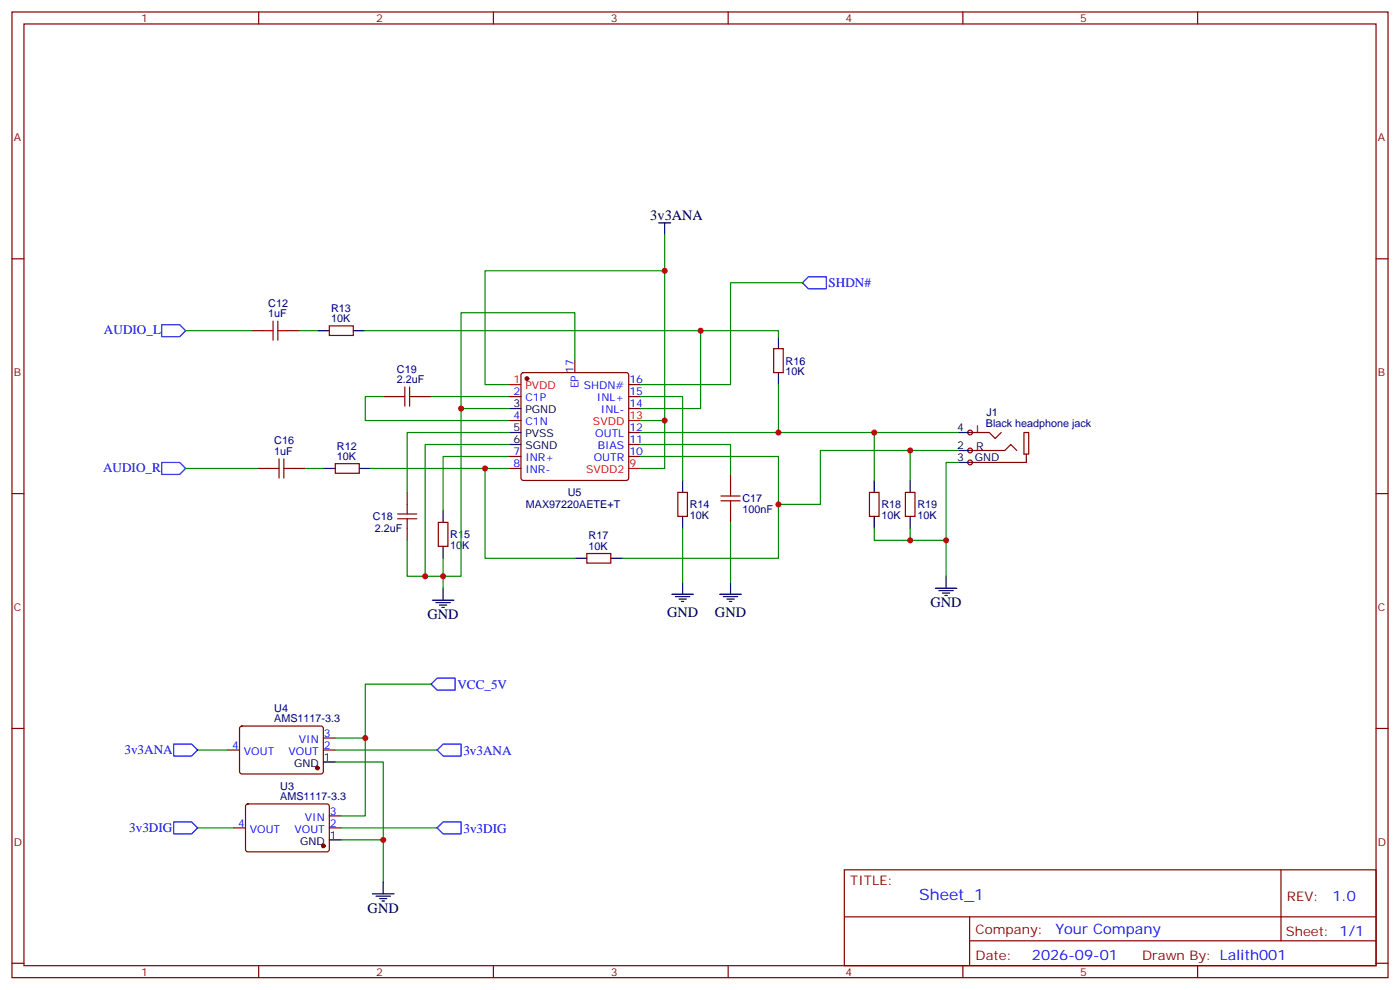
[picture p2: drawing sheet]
<svg xmlns="http://www.w3.org/2000/svg" width="412mm" height="292mm" viewBox="0 0 412 292" stroke-linecap="round" stroke-linejoin="round" font-family="sans-serif">
<g fill="none" stroke="#870000" stroke-width=".35">
<path d="M3.5 3.5h405.4v284.4h-405.4zM7.1 7.1h398.2v277.2h-398.2zM76.2 3.5v3.6M145.3 3.5v3.6M214.5 3.5v3.6M283.6 3.5v3.6M352.8 3.5v3.6M3.5 76.2h3.6M405.3 76.2h3.6M74.1 97.4h3.5M84.7 97.4h3.5M97 96h7.1v2.8h-7.1z"/>
<path d="M149.9 116.8h3.6M153.7 109.9l.5-.2h30.3l.5 .2 .2 .5v30.4l-.2 .5-.5 .2h-30.3l-.5-.3-.2-.4v-30.4zM169.3 106.2v3.5M185.2 116.8h3.5M185.2 113.2h3.5M227.9 102.7h2.8v7h-2.8zM75.8 137.9h3.6M86.4 137.9h3.6M98.8 136.5h7v2.8h-7zM149.9 123.8h3.6M149.9 134.4h3.6M149.9 137.9h3.6"/>
<path d="M185.2 134.4h3.5M185.2 130.9h3.5M185.2 127.4h3.5M185.2 120.3h3.5M3.5 145.3h3.6M129.1 153.8h2.8v7.1h-2.8zM199.7 145h2.8v7h-2.8zM405.3 145.3h3.6M172.9 163h7v2.8h-7zM3.5 214.5h3.6M405.3 214.5h3.6M248.7 256.1h156.6v28.2h-156.6z"/>
<path d="M377.3 256.1v20.9M248.7 270h156.5M285.6 277h119.6M285.6 270v14.1M3.5 283.6h3.6M76.2 284.3v3.6M145.3 284.3v3.6M214.5 284.3v3.6M283.6 284.3v3.6M352.8 284.3v3.6M405.3 283.6h3.6"/>
</g>
<circle cx="155.2" cy="111.5" r=".53" fill="#870000" stroke="#870000" stroke-width=".35"/>
<path d="M149.9 113.2h3.6M185.2 137.9h3.5M185.2 123.8h3.5" fill="none" stroke="#f00" stroke-width=".35"/>
<g fill="none" stroke="#000" stroke-width=".35">
<path d="M93.5 97.4h3.5M104.1 97.4h3.5M229.3 99.1v3.6M229.3 109.7v3.5M95.2 137.9h3.6M105.8 137.9h3.6M149.9 120.3h3.6M149.9 127.4h3.6M149.9 130.9h3.6M130.5 150.3v3.5M201.1 141.5v3.5M201.1 152v3.6"/>
<path d="M127.4 176.7h6.3M128.4 177.4h4.2M129.5 178.2h2.1M130.2 178.9h.7M130.5 160.9v3.5M130.5 173.2v3.5M169.3 164.4h3.6M179.9 164.4h3.5M197.9 175h6.4M199 175.7h4.2M200 176.4h2.1M200.7 177.1h.7"/>
<path d="M201.1 171.4v3.6"/>
</g>
<path d="M47.6 95.6h5.3l1.8 1.8-1.8 1.7h-5.3zM47.6 136.2h5.3l1.8 1.7-1.8 1.8h-5.3z" fill="none" stroke="#00f" stroke-width=".35"/>
<path d="M54.7 97.4h19.4M88.2 97.4h5.3M107.6 97.4h98.8v22.9h-17.7M206.4 97.4h22.9v1.7M229.3 113.2v14.2h-40.6M54.7 137.9h21.1M90 137.9h5.2M109.4 137.9h40.5M142.9 137.9v26.5h26.4M149.9 134.4h-19.4v15.9M188.7 134.4h40.6v30h-45.9M130.5 164.4v8.8" fill="none" stroke="#008700" stroke-width=".35"/>
<path d="M77.6 97.4h2.8M80.4 94.5v5.7M81.8 97.4h2.9M81.8 94.5v5.7M79.4 137.9h2.8M82.2 135.1v5.7M83.6 137.9h2.8M83.6 135.1v5.7" fill="none" stroke="#a10000" stroke-width=".35"/>
<g fill="#f0f0f0" stroke="#870000" stroke-width=".35">
<circle cx="285.8" cy="136.2" r=".71"/>
<circle cx="285.8" cy="132.6" r=".71"/>
<circle cx="285.8" cy="127.4" r=".71"/>
</g>
<g fill="none" stroke="#000" stroke-width=".35">
<path d="M194 65.6h3.6M195.8 65.6v3.5M282.2 127.4h3.6M282.2 132.6h3.6M282.2 136.2h3.6M257.5 141.5v3.5M257.5 152v3.6M268.1 141.5v3.5M268.1 152v3.6M212 175h6.4M213.1 175.7h4.2M214.1 176.4h2.2"/>
<path d="M214.8 177.1h.7M215.2 171.4v3.6M275.5 173.2h6.4M276.6 173.9h4.2M277.6 174.6h2.2M278.3 175.3h.7M278.7 169.7v3.5M95.2 224.4h3.6M97 247.3h3.5M112.9 259.6v3.6M109.7 263.2h6.4M110.8 263.9h4.2"/>
<path d="M111.8 264.6h2.1M112.5 265.3h.7"/>
</g>
<g fill="none" stroke="#870000" stroke-width=".35">
<path d="M112.9 116.8h3.5M123.5 116.8h3.5M215.2 139.7v3.5M285.8 127.4h5.6l1.8 1.7 1.7-1.7M285.8 132.6h10.2l1.7-1.7 1.8 1.7M302.3 133.7h-.7v-6.3h1.4v6.3h-.7v2.5h-16.5M119.9 145v3.5M119.9 155.6v3.5M215.2 150.3v3.5M256.1 145h2.8v7h-2.8zM266.7 145h2.8v7h-2.8zM70.8 214l.5-.2h23.5l.4 .7v13l-.7 .4-23.5-.1-.4-.6v-12.7z"/>
<path d="M95.2 217.3h3.6M67 220.8h3.6M72.6 236.9l.4-.2 23.6 .1 .4 .6-.1 13-.6 .4h-23.5l-.5-.7v-12.7zM95.2 220.8h3.6M68.8 243.8h3.5M97 243.8h3.5M97 240.2h3.5"/>
</g>
<g fill="none" stroke="#008700" stroke-width=".35">
<path d="M195.8 69.1v10.6h-52.9v33.5h7M195.8 79.7v44.1M236.4 83.3h-21.2v29.9h-26.5M112.9 116.8h-5.3v7h42.3M127 116.8h22.9M169.3 106.2v-14.1h-33.5v28.2M188.7 116.8h12.4v24.7M149.9 120.3h-14.1v49.4h-10.6v-38.8h24.7M149.9 127.4h-30v17.6M188.7 130.9h26.5v8.8M188.7 123.8h7.1v14.1h-7.1M229.3 127.4h52.9"/>
<path d="M257.5 127.4v14.1M268.1 132.6v8.9M282.2 136.2h-3.5v33.5M282.2 132.6h-40.5v15.9h-12.4M119.9 159.1v10.6h5.3M201.1 155.6v15.8M215.2 153.8v17.6M257.5 155.6v3.5h10.6v-3.5M268.1 159.1h10.6M98.8 217.3h8.8M127 201.4h-19.4v38.8h-7.1M58.2 220.8h8.8"/>
<path d="M98.8 224.4h14.1v35.2M98.8 220.8h30M58.2 243.8h10.6M100.5 243.8h28.3M100.5 247.3h12.4"/>
</g>
<path d="M116.4 116.8h2.8M119.2 113.9v5.7M120.6 113.9v5.7M120.6 116.8h2.9M117.1 152.8h5.7M117.1 151.3h5.7M119.9 148.5v2.8M119.9 152.8v2.8M212.4 147.5h5.6M212.4 146h5.6M215.2 143.2v2.8M215.2 147.5v2.8" fill="none" stroke="#a10000" stroke-width=".35"/>
<path d="M236.4 83.3l1.7-1.8h5.3v3.5h-5.3zM51.2 219.1h5.2l1.8 1.7-1.8 1.8h-5.2zM127 201.4l1.8-1.7h5.3v3.5h-5.3zM128.8 220.8l1.7-1.7h5.3v3.5h-5.3zM51.2 242h5.2l1.8 1.8-1.8 1.7h-5.2zM128.8 243.8l1.7-1.8h5.3v3.5h-5.3z" fill="none" stroke="#00f" stroke-width=".35"/>
<g fill="#870000" stroke="#870000" stroke-width=".35">
<circle cx="93.5" cy="226.1" r=".53"/>
<circle cx="95.2" cy="249.1" r=".53"/>
</g>
<g fill="#c00">
<circle cx="206.4" cy="97.4" r=".88"/>
<circle cx="142.9" cy="137.9" r=".88"/>
<circle cx="229.3" cy="127.4" r=".88"/>
<circle cx="229.3" cy="148.5" r=".88"/>
<circle cx="257.5" cy="127.4" r=".88"/>
<circle cx="268.1" cy="132.6" r=".88"/>
<circle cx="278.7" cy="159.1" r=".88"/>
<circle cx="268.1" cy="159.1" r=".88"/>
<circle cx="195.8" cy="79.7" r=".88"/>
<circle cx="195.8" cy="123.8" r=".88"/>
<circle cx="130.5" cy="169.7" r=".88"/>
<circle cx="125.2" cy="169.7" r=".88"/>
<circle cx="135.8" cy="120.3" r=".88"/>
<circle cx="107.6" cy="217.3" r=".88"/>
<circle cx="112.9" cy="247.3" r=".88"/>
</g>
<text font-size="4.6" fill="#00f" x="270.8" y="265.1">Sheet_1</text>
<g font-size="4.2">
<text x="191.6" y="64.9">3v3ANA</text>
<text x="274.1" y="178.9">GND</text>
<text x="125.9" y="182.4">GND</text>
<text x="196.5" y="181.7">GND</text>
<text x="210.6" y="181.7">GND</text>
<text x="108.3" y="268.8">GND</text>
</g>
<g font-size="4.2" fill="#00f">
<text x="392.5" y="265.4">1.0</text>
<text x="310.9" y="274.9">Your Company</text>
<text x="304" y="282.7">2026-09-01</text>
</g>
<g font-size="3.9" fill="#00f">
<text x="244.1" y="84.5">SHDN#</text>
<text x="30.6" y="98.4">AUDIO_L</text>
<text x="30.4" y="138.9">AUDIO_R</text>
<text x="134.7" y="202.8">VCC_5V</text>
<text x="36.7" y="222.1">3v3ANA</text>
<text x="136.5" y="222.2">3v3ANA</text>
<text x="38.1" y="244.9">3v3DIG</text>
<text x="136.5" y="245.1">3v3DIG</text>
</g>
<g font-size="3.9" fill="#800">
<text x="250.5" y="260.7">TITLE:</text>
<text x="379.1" y="265.4">REV:</text>
<text x="287.4" y="274.9">Company:</text>
<text x="378.7" y="275.5">Sheet: 1/1</text>
<text x="287.4" y="282.6">Date:</text>
<text x="336.4" y="282.7">Drawn By: Lalith001</text>
</g>
<g font-size="3.2" fill="#800">
<text x="41.6" y="6.5">1</text>
<text x="110.8" y="6.5">2</text>
<text x="179.9" y="6.5">3</text>
<text x="249.1" y="6.5">4</text>
<text x="318.2" y="6.5">5</text>
<text x="4.1" y="41.6">A</text>
<text x="405.9" y="41.6">A</text>
<text x="4.1" y="110.8">B</text>
<text x="405.9" y="110.8">B</text>
<text x="4.1" y="179.9">C</text>
<text x="405.9" y="179.9">C</text>
<text x="4.1" y="249.1">D</text>
<text x="405.9" y="249.1">D</text>
<text x="41.6" y="287.3">1</text>
<text x="110.8" y="287.3">2</text>
<text x="179.9" y="287.3">3</text>
<text x="249.1" y="287.3">4</text>
<text x="318.2" y="287.3">5</text>
</g>
<g font-size="3.2" fill="#000080">
<text x="79" y="93.5">1uF</text>
<text x="79" y="90.3">C12</text>
<text x="97.5" y="94.9">10K</text>
<text x="97.5" y="91.8">R13</text>
<text x="231.4" y="107.4">R16</text>
<text x="116.9" y="112.9">2.2uF</text>
<text x="116.9" y="109.7">C19</text>
<text x="231.4" y="110.5">10K</text>
<text x="290.4" y="125.6">Black headphone jack</text>
<text x="290.6" y="122.4">J1</text>
<text x="80.8" y="130.9">C16</text>
<text x="80.8" y="134.1">1uF</text>
<text x="99.2" y="135.5">10K</text>
<text x="99.2" y="132.4">R12</text>
<text x="154.9" y="149.7">MAX97220AETE+T</text>
<text x="167.2" y="146.1">U5</text>
<text x="203.2" y="149.6">R14</text>
<text x="218.7" y="147.9">C17</text>
<text x="259.6" y="149.7">R18</text>
<text x="270.2" y="149.7">R19</text>
<text x="109.9" y="153.2">C18</text>
<text x="203.2" y="152.8">10K</text>
<text x="218.7" y="151.1">100nF</text>
<text x="259.6" y="152.8">10K</text>
<text x="270.2" y="152.8">10K</text>
<text x="110.4" y="156.7">2.2uF</text>
<text x="132.6" y="161.7">10K</text>
<text x="132.6" y="158.5">R15</text>
<text x="173.4" y="161.9">10K</text>
<text x="173.4" y="158.7">R17</text>
<text x="80.8" y="209.5">U4</text>
<text x="80.8" y="212.7">AMS1117-3.3</text>
<text x="82.6" y="232.5">U3</text>
<text x="82.6" y="235.7">AMS1117-3.3</text>
</g>
<g font-size="3.2" fill="#f00">
<text x="151.3" y="112.9">1</text>
<text x="154.8" y="114.7">PVDD</text>
<text x="174.7" y="125.2">SVDD</text>
<text x="185.4" y="123.5">13</text>
<text x="185.4" y="137.6">9</text>
<text x="172.7" y="139.3">SVDD2</text>
</g>
<g font-size="3.2" fill="#00f">
<text x="169" y="109.7" transform="rotate(-90 169 109.7)">17</text>
<text x="185.4" y="112.9">16</text>
<text x="151.3" y="116.4">2</text>
<text x="154.8" y="118.2">C1P</text>
<text x="170.4" y="114.3" transform="rotate(-90 170.4 114.3)">EP</text>
<text x="171.9" y="114.7">SHDN#</text>
<text x="175.8" y="118.2">INL+</text>
<text x="185.4" y="119.9">14</text>
<text x="185.4" y="116.4">15</text>
<text x="151.3" y="123.5">4</text>
<text x="154.8" y="125.2">C1N</text>
<text x="177" y="121.7">INL-</text>
<text x="175.4" y="128.8">OUTL</text>
<text x="185.4" y="130.5">11</text>
<text x="185.4" y="127">12</text>
<text x="151.3" y="134.1">7</text>
<text x="151.3" y="137.6">8</text>
<text x="154.8" y="135.8">INR+</text>
<text x="174.9" y="135.8">OUTR</text>
<text x="176.1" y="132.3">BIAS</text>
<text x="185.4" y="134.1">10</text>
<text x="154.8" y="139.3">INR-</text>
<text x="68.4" y="220.5">4</text>
<text x="88.1" y="218.7">VIN</text>
<text x="95.4" y="220.5">2</text>
<text x="95.4" y="217">3</text>
<text x="71.9" y="222.2">VOUT</text>
<text x="85" y="222.2">VOUT</text>
<text x="97.2" y="239.9">3</text>
<text x="70.1" y="243.4">4</text>
<text x="73.6" y="245.2">VOUT</text>
<text x="86.8" y="245.2">VOUT</text>
<text x="89.8" y="241.7">VIN</text>
<text x="97.2" y="243.4">2</text>
</g>
<g font-size="3.2">
<text x="151.3" y="119.9">3</text>
<text x="154.8" y="121.7">PGND</text>
<text x="151.3" y="127">5</text>
<text x="151.3" y="130.5">6</text>
<text x="154.8" y="128.8">PVSS</text>
<text x="282" y="127">4</text>
<text x="287.5" y="127.4">L</text>
<text x="154.8" y="132.3">SGND</text>
<text x="282" y="132.3">2</text>
<text x="282" y="135.8">3</text>
<text x="287.2" y="135.8">GND</text>
<text x="287.5" y="132.6">R</text>
<text x="86.7" y="225.8">GND</text>
<text x="95.4" y="224">1</text>
<text x="88.4" y="248.7">GND</text>
<text x="97.2" y="246.9">1</text>
</g>
</svg>
